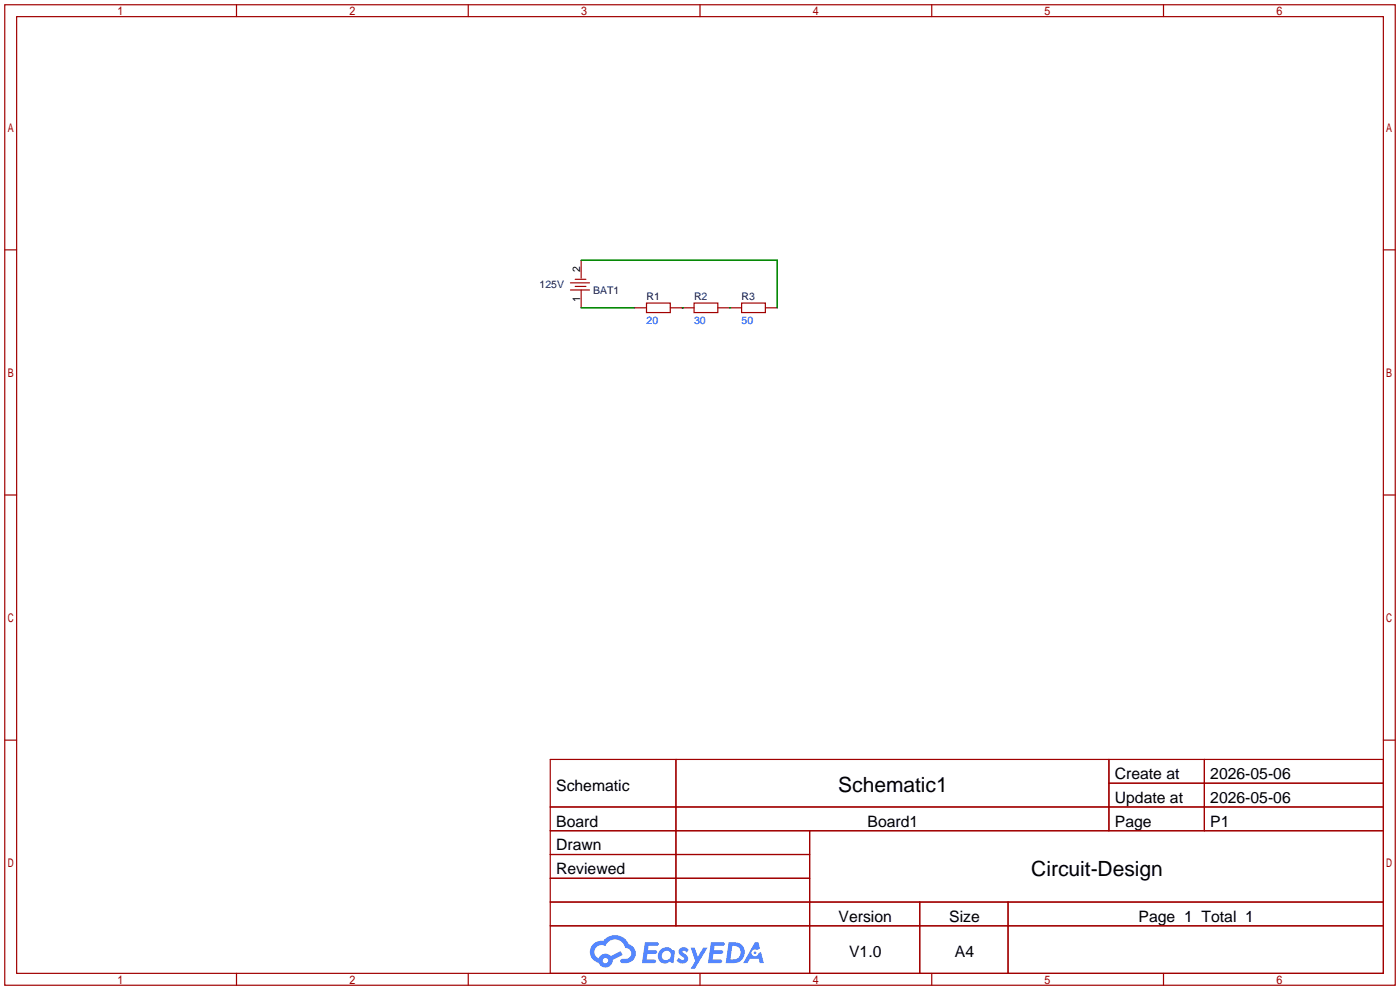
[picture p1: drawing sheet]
<svg xmlns="http://www.w3.org/2000/svg" width="299mm" height="212mm" viewBox="0 0 299 212" stroke-linecap="round" stroke-linejoin="round" font-family="sans-serif">
<g fill="none" stroke="#a10000" stroke-width=".25">
<path d="M1 1h297.2v209.6h-297.2zM3.6 3.6h292.1v204.4h-292.1zM50.5 1v2.6M100.1 1v2.6M149.6 1v2.6M199.1 1v2.6M248.7 1v2.6M1 53.4h2.6M295.7 53.4h2.5M1 105.8h2.6M295.7 105.8h2.5M1 158.2h2.6"/>
<path d="M295.7 158.2h2.5M117.6 162.3h178.1v45.7h-178.1zM117.6 172.5h178.1M117.6 177.5h178.1M144.5 162.3v35.6M173 177.5v30.5M237 162.3v15.2M237 167.4h58.7M257.4 162.3v15.2M117.6 182.6h55.4M117.6 192.8h178.1M117.6 187.7h55.4"/>
<path d="M117.6 197.9h178.1M196.6 192.8v15.2M215.4 192.8v15.2M50.5 208v2.6M100.1 208v2.6M149.6 208v2.6M199.1 208v2.6M248.7 208v2.6"/>
</g>
<g fill="#5487ff">
<path d="M145.3 202.7a1.3 1.3 0 0 1 1.9 .3l-.4 .6a.54 .54 0 0 0-.9-.2l.1 .2a1.34 1.34 0 0 1 .9 1.8 1.47 1.47 0 0 1-2.3-.1l.5-.6 .8 .5a.31 .31 0 0 0 .4-.3 .31 .31 0 0 0-.3-.4 1.12 1.12 0 0 1-.7-1.8z"/>
<path d="M147.6 202.5h.9l.6 2 1.2-2h.9l-2.7 4.6h-.9l1-1.7z"/>
<path d="M137.8 201.4h1.7a1.31 1.31 0 0 1 1.2 .2 .4 .4 0 0 1-.3 .5l-1.8 .1-.1 .9h1.6a.4 .4 0 0 1 .4 .4 .4 .4 0 0 1-.5 .4h-1.6l-.2 1.2h1.4a.46 .46 0 0 1 .5 0 .46 .46 0 0 1 .1 .5l-.4 .2h-2.6z"/>
<path d="M151.9 201.4h1.7a1.32 1.32 0 0 1 1.2 .2 .39 .39 0 0 1-.3 .5l-1.8 .1-.1 .9h1.6a.4 .4 0 0 1 .4 .4 .4 .4 0 0 1-.4 .4h-1.7l-.2 1.2h1.4a.46 .46 0 0 1 .5 0 .46 .46 0 0 1 .1 .5l-.4 .2h-2.6z"/>
<path d="M161.3 201.4h.8l.3 1.3-.6 .4a.75 .75 0 0 0-1.1 .3 .75 .75 0 0 0 .5 1 .75 .75 0 0 0 .9-.7l.5-.2 .6 2.3h-.8l-.3-.9h-1.8l-.5 .9h-1z"/>
<path d="M155.7 201.4l-.6 4.4h1.5a2.27 2.27 0 0 0 2.6-2.2 2.27 2.27 0 0 0-2.7-2.2zM156.5 202.1a1.5 1.5 0 0 1 1.8 1.6 1.5 1.5 0 0 1-1.9 1.4h-.3z"/>
<path d="M141.2 203a1.6 1.6 0 0 0-.3 2.3 1.6 1.6 0 0 0 2.3 .2l.7 .3 .3-2.4-.1-.3-.5-.1a1.58 1.58 0 0 0-2.4 0zM141.8 203.5a.98 .98 0 0 1 1.6 .4 .98 .98 0 0 1-1.1 1.3 .94 .94 0 0 1-.9-.7 .94 .94 0 0 1 .4-1z"/>
<path d="M126.8 201.8a2.37 2.37 0 0 0 1.1 4 1.54 1.54 0 0 0 1.8 1 1.54 1.54 0 0 0 1.2-1.6l2.2-1.1-.5-.8-2 1a1.57 1.57 0 0 0-2.7 .5 1.5 1.5 0 0 1-.7-2.1 1.5 1.5 0 0 1 2.2-.5 2.23 2.23 0 0 1 2.3-1.4 2.23 2.23 0 0 1 2 1.8 1.16 1.16 0 0 1 1.2 1.1 1.16 1.16 0 0 1-1.1 1.2h-.7a.47 .47 0 0 0-.5 .4 .47 .47 0 0 0 .4 .5 2.17 2.17 0 0 0 2.5-.9 2.17 2.17 0 0 0-.3-2.7l-.8-.4a3.2 3.2 0 0 0-5.5-.7l-1.1 .1zM128.8 205.3a.6 .6 0 0 1 1.2 0 .6 .6 0 0 1-1.2 0z"/>
<circle cx="161.4" cy="203.6" r=".28"/>
</g>
<g fill="none" stroke="#a10000" stroke-width=".25">
<path d="M122.9 59.7h2.3M124.2 55.6v3.8M121.9 60.5h4.1M121.9 62h4.1M122.9 61.2h2.3M124.2 62v3.8M135.6 65.8h2.6M138.2 64.8h5.1v2h-5.1zM143.3 65.8h5M148.3 64.8h5.1v2h-5.1zM153.4 65.8h5.1M158.5 64.8h5.1v2h-5.1z"/>
<path d="M163.6 65.8h2.5"/>
</g>
<path d="M124.2 55.6h41.9v10.2M124.2 65.8h11.4M145.8 65.8h.1M156 65.8h.1" fill="none" stroke="#008700" stroke-width=".25"/>
<g font-size="4.5">
<text x="179.2" y="169.4">Schematic1</text>
<text x="220.4" y="187.1">Circuit-Design</text>
</g>
<g font-size="3.4">
<text x="238.3" y="166.5">Create at</text>
<text x="258.7" y="166.5">2026-05-06</text>
<text x="118.9" y="169">Schematic</text>
<text x="238.3" y="171.6">Update at</text>
<text x="258.7" y="171.6">2026-05-06</text>
<text x="118.9" y="176.6">Board</text>
<text x="185.4" y="176.6">Board1</text>
<text x="238.3" y="176.6">Page</text>
<text x="258.7" y="176.6">P1</text>
<text x="118.9" y="181.7">Drawn</text>
<text x="118.9" y="186.8">Reviewed</text>
<text x="179.2" y="197">Version</text>
<text x="202.9" y="197">Size</text>
<text x="243.3" y="197">Page 1 Total 1</text>
<text x="181.5" y="204.6">V1.0</text>
<text x="204.1" y="204.6">A4</text>
</g>
<g font-size="2.2">
<text x="124" y="58.2" transform="rotate(-90 124 58.2)">2</text>
<text x="124" y="64.5" transform="rotate(-90 124 64.5)">1</text>
</g>
<g font-size="2.2" fill="#000080">
<text x="115.3" y="61.5">125V</text>
<text x="126.7" y="62.8">BAT1</text>
<text x="138.2" y="64.1">R1</text>
<text x="148.3" y="64.1">R2</text>
<text x="158.5" y="64.1">R3</text>
</g>
<g font-size="2.2" fill="#00f">
<text x="138.2" y="69.1">20</text>
<text x="148.3" y="69.1">30</text>
<text x="158.5" y="69.1">50</text>
</g>
</svg>
